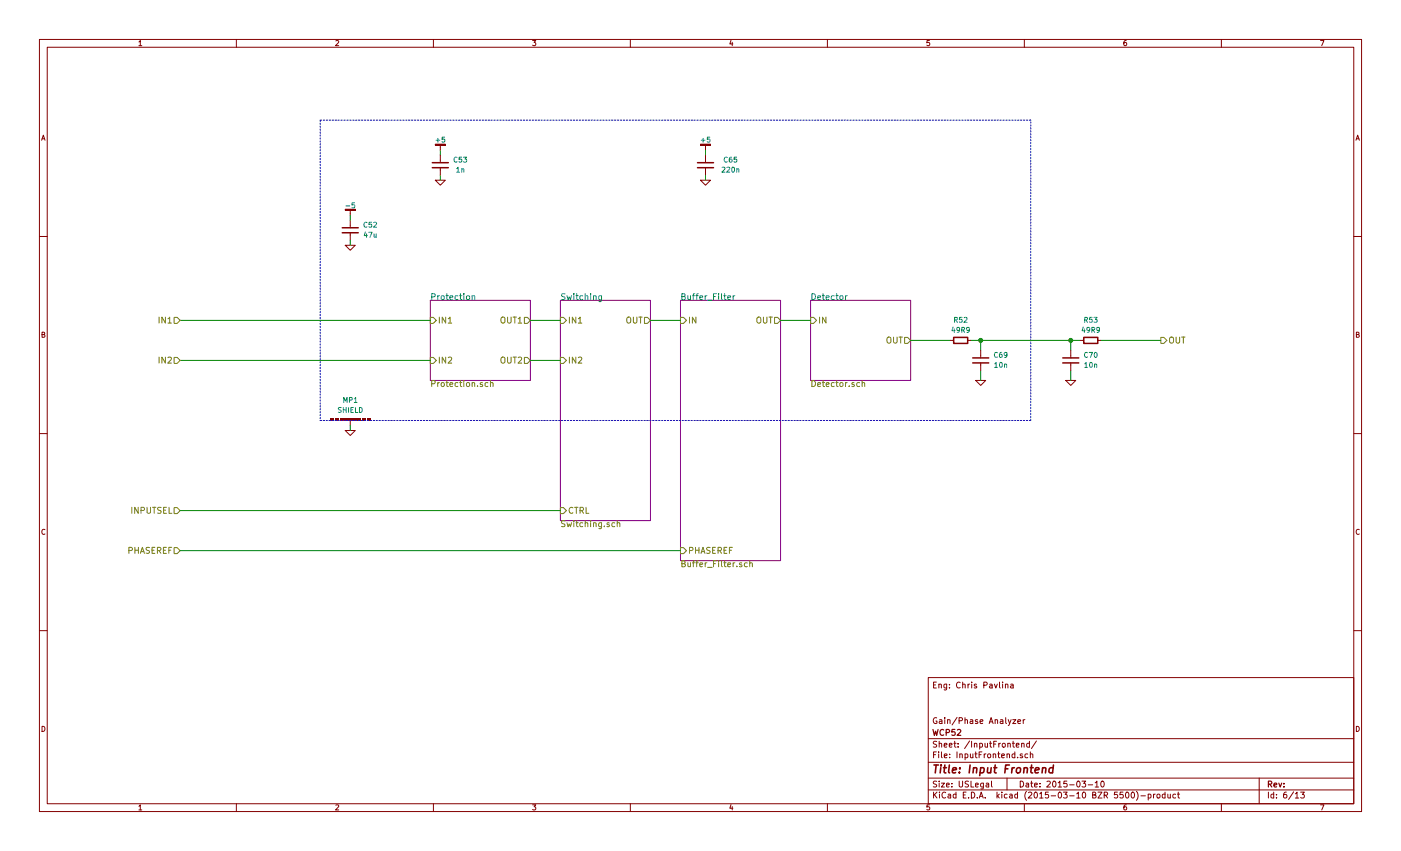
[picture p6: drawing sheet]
EESchema Schematic File Version 2
LIBS:Altera
LIBS:AnalogDevices
LIBS:Atmel
LIBS:conn-2mm
LIBS:conn-100mil
LIBS:conn-cui
LIBS:conn-fci
LIBS:conn-linx
LIBS:conn-molex
LIBS:conn-tagconnect
LIBS:conn-test
LIBS:DiodesInc
LIBS:display
LIBS:_electromech
LIBS:Fairchild
LIBS:FTDI
LIBS:Intersil
LIBS:Lattice
LIBS:_linear
LIBS:LinearTech
LIBS:Littelfuse
LIBS:logic-4000
LIBS:logic-7400
LIBS:MACOM
LIBS:maxim
LIBS:mechanical
LIBS:Microchip
LIBS:Micron
LIBS:NXP
LIBS:onsemi
LIBS:passive
LIBS:pasv-BiTech
LIBS:pasv-Bourns
LIBS:pasv-cap
LIBS:pasv-ind
LIBS:pasv-res
LIBS:pcb
LIBS:power
LIBS:_semi
LIBS:semi-diode-1N
LIBS:semi-diode-BA
LIBS:semi-diode-MCC
LIBS:semi-diode-MMB
LIBS:semi-diode-NXP
LIBS:semi-diode-OnSemi
LIBS:semi-diode-Vishay
LIBS:semi-opto-misc
LIBS:semi-thyristor-2N
LIBS:semi-trans-2N
LIBS:semi-trans-AO
LIBS:semi-trans-BC
LIBS:semi-trans-DiodesInc
LIBS:semi-trans-Fairchild
LIBS:semi-trans-Infineon
LIBS:semi-trans-IntRect
LIBS:semi-trans-IXYS
LIBS:semi-trans-misc
LIBS:semi-trans-MMB
LIBS:semi-trans-MPS
LIBS:semi-trans-NXP
LIBS:semi-trans-PZT
LIBS:semi-trans-TI
LIBS:semi-trans-TIP
LIBS:semi-trans-Toshiba
LIBS:silabs
LIBS:skyworks
LIBS:ST
LIBS:st_ic
LIBS:st_semi
LIBS:supertex
LIBS:symbol
LIBS:TexasInstruments
LIBS:vishay_semi
LIBS:Xilinx
LIBS:pasv-xtal
LIBS:conn-te
LIBS:wcp52-cache
EELAYER 25 0
EELAYER END
$Descr USLegal 14000 8500
encoding utf-8
Sheet 6 13
Title "Input Frontend"
Date "2015-03-10"
Rev ""
Comp "WCP52"
Comment1 "Gain/Phase Analyzer"
Comment2 ""
Comment3 ""
Comment4 "Eng: Chris Pavlina"
$EndDescr
$Comp
L SHIELD MP1
U 1 1
P 3500 4200
F 0 "MP1" H 3500 4400 50  0000 C CNN
F 1 "SHIELD" H 3500 4300 50  0000 C CNN
F 2 "manuf:LAIRD-BMI-S-203" H 3500 4200 50  0001 C CNN
F 3 "" H 3500 4200 50  0000 C CNN
F 4 "BMI-S-203F; BMI-S-203-C" H 3500 4200 60  0001 C CNN "PN"
F 5 "Laird" H 3500 4200 60  0001 C CNN "Manuf"
F 6 "DIST DIGIKEY 903-1052-1-ND; DIST DIGIKEY 903-1015-ND" H 3500 4200 60  0001 C CNN "BOM"
	1    3500 4200
	1    0    0    -1  
$EndComp
$Comp
L GND #PWR0150
U 1 1
P 3500 4300
F 0 "#PWR0150" H 3500 4300 30  0001 C CNN
F 1 "GND" H 3500 4230 30  0001 C CNN
F 2 "" H 3500 4300 60  0000 C CNN
F 3 "" H 3500 4300 60  0000 C CNN
	1    3500 4300
	1    0    0    -1  
$EndComp
Wire Wire Line
	3500 4300 3500 4250
$Sheet
S 4300 3000 1000 800 
U 54F2F9A4
F0 "Protection" 60
F1 "Protection.sch" 60
F2 "IN1" I L 4300 3200 60 
F3 "OUT1" O R 5300 3200 60 
F4 "IN2" I L 4300 3600 60 
F5 "OUT2" O R 5300 3600 60 
$EndSheet
$Sheet
S 5600 3000 900  2200
U 54F2F9AC
F0 "Switching" 60
F1 "Switching.sch" 60
F2 "OUT" O R 6500 3200 60 
F3 "IN1" I L 5600 3200 60 
F4 "IN2" I L 5600 3600 60 
F5 "CTRL" I L 5600 5100 60 
$EndSheet
$Sheet
S 6800 3000 1000 2600
U 54F2F9B5
F0 "Buffer_Filter" 60
F1 "Buffer_Filter.sch" 60
F2 "PHASEREF" I L 6800 5500 60 
F3 "IN" I L 6800 3200 60 
F4 "OUT" O R 7800 3200 60 
$EndSheet
$Sheet
S 8100 3000 1000 800 
U 54F2F9C0
F0 "Detector" 60
F1 "Detector.sch" 60
F2 "OUT" O R 9100 3400 60 
F3 "IN" I L 8100 3200 60 
$EndSheet
Wire Notes Line
	3200 1200 3200 4200
Wire Notes Line
	3200 4200 10300 4200
Wire Notes Line
	10300 4200 10300 1200
Wire Notes Line
	10300 1200 3200 1200
Wire Wire Line
	9700 3400 10800 3400
Wire Wire Line
	9800 3400 9800 3500
Connection ~ 9800 3400
Wire Wire Line
	10700 3400 10700 3500
Connection ~ 10700 3400
Text HLabel 11600 3400 2    60   Output ~ 0
OUT
Wire Wire Line
	11600 3400 11000 3400
$Comp
L GND #PWR0151
U 1 1
P 9800 3800
F 0 "#PWR0151" H 9800 3800 30  0001 C CNN
F 1 "GND" H 9800 3730 30  0001 C CNN
F 2 "" H 9800 3800 60  0000 C CNN
F 3 "" H 9800 3800 60  0000 C CNN
	1    9800 3800
	1    0    0    -1  
$EndComp
Wire Wire Line
	9800 3700 9800 3800
$Comp
L GND #PWR0152
U 1 1
P 10700 3800
F 0 "#PWR0152" H 10700 3800 30  0001 C CNN
F 1 "GND" H 10700 3730 30  0001 C CNN
F 2 "" H 10700 3800 60  0000 C CNN
F 3 "" H 10700 3800 60  0000 C CNN
	1    10700 3800
	1    0    0    -1  
$EndComp
Wire Wire Line
	10700 3800 10700 3700
Wire Wire Line
	4300 3200 1800 3200
Wire Wire Line
	4300 3600 1800 3600
Text HLabel 1800 3200 0    60   Input ~ 0
IN1
Text HLabel 1800 3600 0    60   Input ~ 0
IN2
Wire Wire Line
	5600 3200 5300 3200
Wire Wire Line
	5300 3600 5600 3600
Text HLabel 1800 5100 0    60   Input ~ 0
INPUTSEL
Wire Wire Line
	1800 5100 5600 5100
Text HLabel 1800 5500 0    60   Input ~ 0
PHASEREF
Wire Wire Line
	1800 5500 6800 5500
Wire Wire Line
	6800 3200 6500 3200
Wire Wire Line
	7800 3200 8100 3200
Wire Wire Line
	9100 3400 9500 3400
$Comp
L C-1206 C52
U 1 1
P 3500 2300
F 0 "C52" H 3700 2350 50  0000 C CNN
F 1 "47u" H 3700 2250 50  0000 C CNN
F 2 "IPC7351-Nominal:CAPC3216X70" H 3500 2300 50  0001 C CNN
F 3 "" H 3490 2275 60  0000 C CNN
F 4 "Value" H 3500 2300 60  0001 C CNN "Manuf"
F 5 "CAP MLCC 47u ≥X5R 10V 20% [1206]" H 4300 2850 60  0001 C CNN "BOM"
	1    3500 2300
	1    0    0    -1  
$EndComp
$Comp
L -5 #PWR0153
U 1 1
P 3500 2150
F 0 "#PWR0153" H 3500 2100 30  0001 C CNN
F 1 "-5" H 3500 2050 50  0000 C CNN
F 2 "" H 3500 2150 60  0000 C CNN
F 3 "" H 3500 2150 60  0000 C CNN
	1    3500 2150
	-1   0    0    1   
$EndComp
Wire Wire Line
	3500 2150 3500 2200
$Comp
L GND #PWR0154
U 1 1
P 3500 2450
F 0 "#PWR0154" H 3500 2450 30  0001 C CNN
F 1 "GND" H 3500 2380 30  0001 C CNN
F 2 "" H 3500 2450 60  0000 C CNN
F 3 "" H 3500 2450 60  0000 C CNN
	1    3500 2450
	1    0    0    -1  
$EndComp
Wire Wire Line
	3500 2450 3500 2400
Wire Wire Line
	4400 1500 4400 1550
$Comp
L GND #PWR0155
U 1 1
P 4400 1800
F 0 "#PWR0155" H 4400 1800 30  0001 C CNN
F 1 "GND" H 4400 1730 30  0001 C CNN
F 2 "" H 4400 1800 60  0000 C CNN
F 3 "" H 4400 1800 60  0000 C CNN
	1    4400 1800
	1    0    0    -1  
$EndComp
Wire Wire Line
	4400 1800 4400 1750
$Comp
L +5 #PWR0156
U 1 1
P 4400 1500
F 0 "#PWR0156" H 4400 1550 30  0001 C CNN
F 1 "+5" H 4400 1600 50  0000 C CNN
F 2 "" H 4400 1500 60  0000 C CNN
F 3 "" H 4400 1500 60  0000 C CNN
	1    4400 1500
	1    0    0    -1  
$EndComp
$Comp
L C-0805 C65
U 1 1
P 7050 1650
F 0 "C65" H 7300 1700 50  0000 C CNN
F 1 "220n" H 7300 1600 50  0000 C CNN
F 2 "IPC7351-Nominal:CAPC2012X70" H 7050 1650 50  0001 C CNN
F 3 "" H 7040 1625 60  0000 C CNN
F 4 "Value" H 7050 1650 60  0001 C CNN "Manuf"
F 5 "CAP MLCC 220n ≥X5R 16V 10% [0805]" H 7850 2200 60  0001 C CNN "BOM"
	1    7050 1650
	1    0    0    -1  
$EndComp
Wire Wire Line
	7050 1500 7050 1550
$Comp
L GND #PWR0157
U 1 1
P 7050 1800
F 0 "#PWR0157" H 7050 1800 30  0001 C CNN
F 1 "GND" H 7050 1730 30  0001 C CNN
F 2 "" H 7050 1800 60  0000 C CNN
F 3 "" H 7050 1800 60  0000 C CNN
	1    7050 1800
	1    0    0    -1  
$EndComp
Wire Wire Line
	7050 1800 7050 1750
$Comp
L +5 #PWR0158
U 1 1
P 7050 1500
F 0 "#PWR0158" H 7050 1550 30  0001 C CNN
F 1 "+5" H 7050 1600 50  0000 C CNN
F 2 "" H 7050 1500 60  0000 C CNN
F 3 "" H 7050 1500 60  0000 C CNN
	1    7050 1500
	1    0    0    -1  
$EndComp
$Comp
L C-0603 C53
U 1 1
P 4400 1650
F 0 "C53" H 4600 1700 50  0000 C CNN
F 1 "1n" H 4600 1600 50  0000 C CNN
F 2 "IPC7351-Nominal:CAPC1608X55" H 4400 1650 50  0001 C CNN
F 3 "" H 4390 1625 60  0000 C CNN
F 4 "Value" H 4400 1650 60  0001 C CNN "Manuf"
F 5 "CAP MLCC 1n C0G 50V 10% [0603]" H 5200 2200 60  0001 C CNN "BOM"
	1    4400 1650
	1    0    0    -1  
$EndComp
$Comp
L C-0603 C69
U 1 1
P 9800 3600
F 0 "C69" H 10000 3650 50  0000 C CNN
F 1 "10n" H 10000 3550 50  0000 C CNN
F 2 "IPC7351-Nominal:CAPC1608X55" H 9800 3600 50  0001 C CNN
F 3 "" H 9790 3575 60  0000 C CNN
F 4 "Value" H 9800 3600 60  0001 C CNN "Manuf"
F 5 "CAP MLCC 10n ≥X5R 50V 10% [0603]" H 10600 4150 60  0001 C CNN "BOM"
	1    9800 3600
	1    0    0    -1  
$EndComp
$Comp
L C-0603 C70
U 1 1
P 10700 3600
F 0 "C70" H 10900 3650 50  0000 C CNN
F 1 "10n" H 10900 3550 50  0000 C CNN
F 2 "IPC7351-Nominal:CAPC1608X55" H 10700 3600 50  0001 C CNN
F 3 "" H 10690 3575 60  0000 C CNN
F 4 "Value" H 10700 3600 60  0001 C CNN "Manuf"
F 5 "CAP MLCC 10n ≥X5R 50V 10% [0603]" H 11500 4150 60  0001 C CNN "BOM"
	1    10700 3600
	1    0    0    -1  
$EndComp
$Comp
L R-0603 R52
U 1 1
P 9600 3400
F 0 "R52" V 9400 3400 50  0000 C CNN
F 1 "49R9" V 9500 3400 50  0000 C CNN
F 2 "IPC7351-Nominal:RESC1608X50" H 9600 3400 50  0001 C CNN
F 3 "" H 9600 3450 60  0000 C CNN
F 4 "Value" H 9600 3400 60  0001 C CNN "Manuf"
F 5 "RES SMD 49R9 1% [0603]" H 10350 3950 60  0001 C CNN "BOM"
	1    9600 3400
	0    1    1    0   
$EndComp
$Comp
L R-0603 R53
U 1 1
P 10900 3400
F 0 "R53" V 10700 3400 50  0000 C CNN
F 1 "49R9" V 10800 3400 50  0000 C CNN
F 2 "IPC7351-Nominal:RESC1608X50" H 10900 3400 50  0001 C CNN
F 3 "" H 10900 3450 60  0000 C CNN
F 4 "Value" H 10900 3400 60  0001 C CNN "Manuf"
F 5 "RES SMD 49R9 1% [0603]" H 11650 3950 60  0001 C CNN "BOM"
	1    10900 3400
	0    1    1    0   
$EndComp
$EndSCHEMATC
